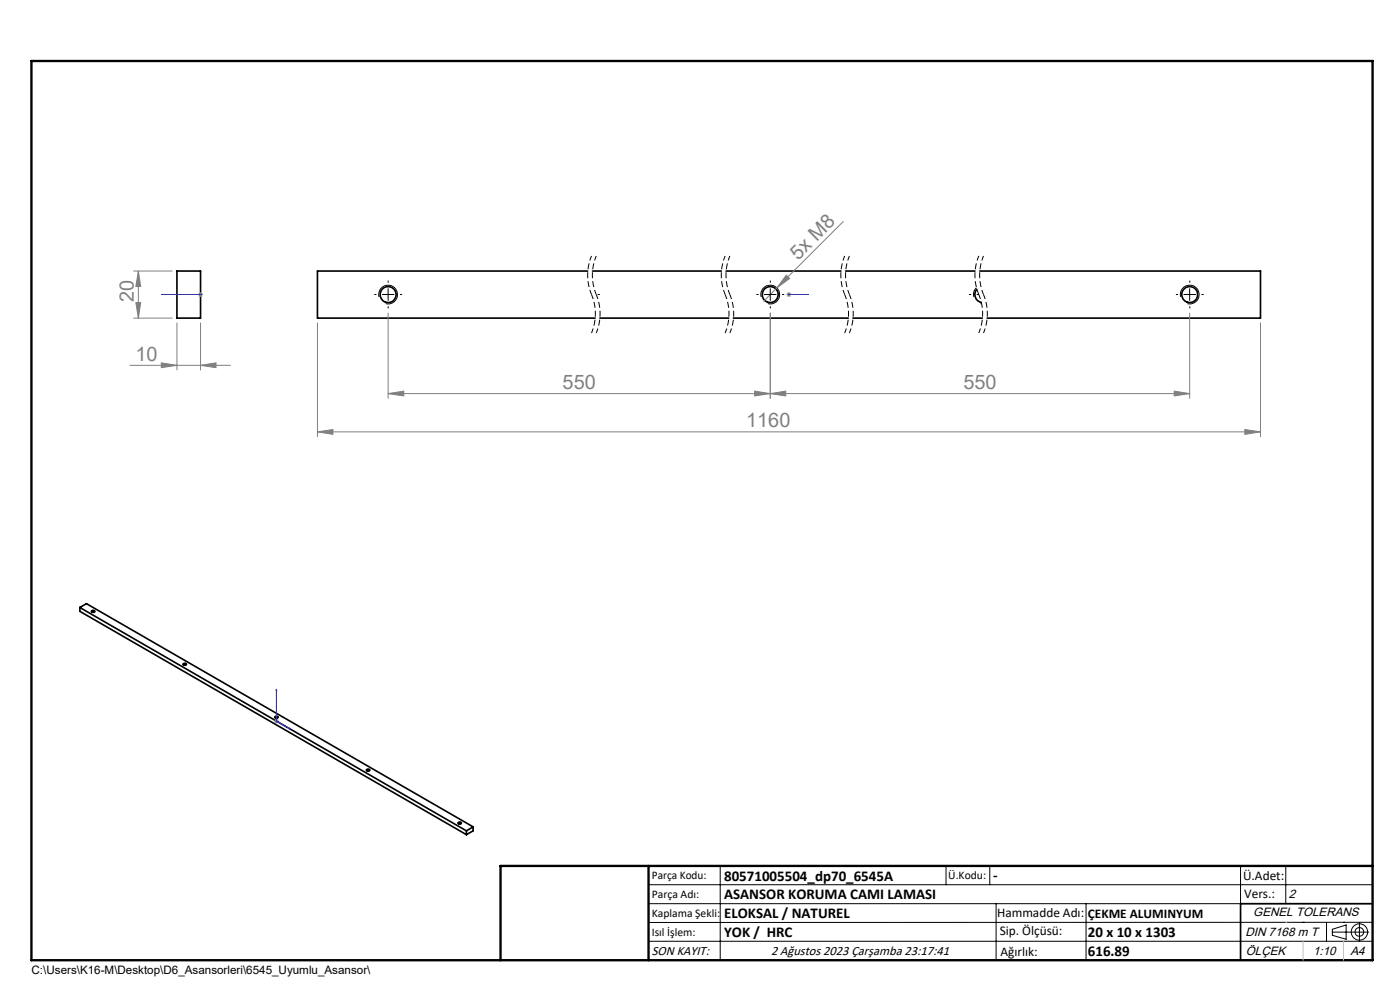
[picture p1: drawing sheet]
<svg xmlns="http://www.w3.org/2000/svg" width="297mm" height="210mm" viewBox="0 0 297 210" stroke-linecap="round" stroke-linejoin="round" font-family="sans-serif">
<g fill="none" stroke="#000" stroke-width=".35">
<path d="M37.5 57.5h5v10h-5zM124.7 57.5h-57.4v10h59M125.7 57.5h27.3M154 57.5h24.4M179.4 57.5h27.4M207.9 57.5h59.5v10h-58M127.2 67.5h27.4M155.6 67.5h24.4M180.9 67.5h27.5M207.2 61.4a1.69 1.69 0 0 0 .9 2.7M16.9 128.9l1.4-.9 82.1 47.4M16.9 128.9l82.1 47.3"/>
<path d="M16.9 128.9v.8l82.1 47.4M19.4 129.6h.1a.34 .34 0 0 1 .3-.1 .34 .34 0 0 1 .3 .2 .39 .39 0 0 1-.7-.1zM38.9 140.9v-.1a.29 .29 0 0 1 .4-.1 .29 .29 0 0 1 .1 .3 .33 .33 0 0 1-.3 .1 .33 .33 0 0 1-.2-.2zM58.3 152a.3 .3 0 0 1 .4-.1 .3 .3 0 0 1 .2 .4 .32 .32 0 0 1-.3 .1 .32 .32 0 0 1-.3-.4zM77.8 163.3l.1-.1a.29 .29 0 0 1 .3-.1 .29 .29 0 0 1 .2 .4 .33 .33 0 0 1-.4 .1 .33 .33 0 0 1-.2-.3zM97.2 174.5l.4-.1a.2 .2 0 0 1 .3 .2 .2 .2 0 0 1-.3 .2l-.4-.1zM99 176.2v.9M100.4 175.4l-1.4 .8M100.4 175.4v.8l-1.4 .9M291.2 191.7h-28v12"/>
<circle cx="82.3" cy="62.5" r="1.7"/>
<circle cx="163.4" cy="62.5" r="1.7"/>
<circle cx="252.4" cy="62.5" r="1.7"/>
</g>
<g fill="none" stroke="#000" stroke-width=".21" stroke-dasharray="1.3 .6" stroke-dashoffset=".2" stroke-linecap="butt">
<path d="M125.5 54.3a10.6 10.6 0 0 0 0 8.2M126.5 54.3a10.6 10.6 0 0 0 0 8.2M153.8 54.3a10.6 10.6 0 0 0 0 8.2M154.8 54.3a10.6 10.6 0 0 0 0 8.2M179.2 54.3a10.6 10.6 0 0 0 0 8.2M180.2 54.3a10.6 10.6 0 0 0 0 8.2M207.6 54.3a10.6 10.6 0 0 0 0 8.2M208.6 54.3a10.6 10.6 0 0 0 0 8.2M125.5 62.5a10.6 10.6 0 0 1 0 8.1M126.5 62.5a10.6 10.6 0 0 1 0 8.1M153.8 62.5a10.6 10.6 0 0 1 0 8.1M154.8 62.5a10.6 10.6 0 0 1 0 8.1"/>
<path d="M179.2 62.5a10.6 10.6 0 0 1 0 8.1M180.2 62.5a10.6 10.6 0 0 1 0 8.1M207.6 62.5a10.6 10.6 0 0 1 0 8.1M208.6 62.5a10.6 10.6 0 0 1 0 8.1"/>
</g>
<g fill="none" stroke="#000" stroke-width=".21">
<path d="M80.4 63a2 2 0 0 1 1.8-2.5 2 2 0 0 1 2.1 2.2 2 2 0 0 1-2.5 1.7M81.1 62.5h2.5M82.3 61.2v2.5M161.5 63a2 2 0 0 1 1.7-2.5 2 2 0 0 1 2.2 2.2 2 2 0 0 1-2.5 1.7M162.1 62.5h2.5M163.4 61.2v2.5M207.2 61.1a1.78 1.78 0 0 0-.6 1.9M207.3 62.5h.3M208 64.4h.2M250.5 63a1.99 1.99 0 0 1 1.7-2.5 1.99 1.99 0 0 1 2.2 2.2 1.99 1.99 0 0 1-2.5 1.7M251.1 62.5h2.5M252.4 61.2v2.5"/>
<path d="M19.4 129.6l.2-.1a.31 .31 0 0 1 .5 0 .31 .31 0 0 1 0 .4 .31 .31 0 0 1-.5 0l-.2-.1zM38.8 140.8a.36 .36 0 0 1 .5-.2 .36 .36 0 0 1 .2 .5h-.4l-.3-.1zM58.3 152l.5-.1a.25 .25 0 0 1 .2 .4 .25 .25 0 0 1-.4 .1l-.4-.2zM77.7 163.3a.39 .39 0 0 1 .4-.2 .39 .39 0 0 1 .3 .4l-.4 .1zM97.2 174.5a.36 .36 0 0 1 .4-.2 .36 .36 0 0 1 .2 .5h-.5zM137.6 187.7h153.6M137.6 191.7h153.6M137.6 199.7h153.6M152.8 183.7v20M200.7 183.7v4M210 183.7v4M211.3 191.7v12"/>
<path d="M230.4 191.7v12M263.2 183.7v20M272.8 183.7v8M276.4 195.6h.1M281.4 195.6v4.1M282.6 197.7h7.8M282.6 197.1l3-.9v3l-3-.8zM285 195.6h.1M288.4 195.8v3.8M291.2 195.6l-153.6 .1"/>
<circle cx="288.4" cy="197.7" r="1.74"/>
<circle cx="288.4" cy="197.7" r=".93"/>
</g>
<path d="M34.2 62.5h.4h-.4M34.2 62.5h8.3M42.4 62.5h.2zM42.5 62.5h.1M167.3 62.5h.2zM167.4 62.5h.1M167.4 62.5h4.1M171.5 62.5h-.4h.4M58.6 146.1v6.9l3 1.6M58.6 146.1l.1 .4h-.1zM61.3 154.4l.3 .2h-.3z" fill="none" stroke="#00f" stroke-width=".21"/>
<g fill="none" stroke="#808080" stroke-width=".21">
<path d="M28.3 57.5h8.2M29.4 57.5l.4 3.3h-1zM29.4 57.5v10M166.8 58.4l.7 .7-2.7 2zM178.9 47l-14.1 14.1M27.6 77.5h21.3M28.3 67.5h8.2M28.8 64.2h1l-.4 3.3zM34.2 77l3.3 .5-3.3 .5zM37.5 68.5v10M42 62.5h1M42.2 62.1l.7 .8"/>
<path d="M42.5 62v1M42.5 77.5l3.3-.5v1zM42.5 68.5v10M42.9 62.1l-.7 .8M67.3 68.5v24.1M82.3 66.4v18.1M163.4 66.4v18.1M164.8 61.1l-2.8 2.8M166.9 62.5h1M167 62.1l.7 .8M167.4 62v1M167.7 62.1l-.7 .8"/>
<path d="M252.4 66.4v18.1M267.4 68.5v24.1M67.3 91.6l3.3-.5v1zM67.3 91.6h200.1M82.3 83.5l3.4-.5v1zM82.3 83.5h170.1M160.1 83l3.3 .5-3.3 .5zM163.4 83.5l3.3-.5v1zM249.1 83l3.3 .5-3.3 .5zM264.1 91.1l3.3 .5-3.3 .5zM58.1 153h1.1M58.3 152.6l.7 .7"/>
<path d="M58.6 152.5v.9M59 152.6l-.7 .7"/>
</g>
<g fill="none" stroke="#000" stroke-width=".21" stroke-dasharray="15.2 1.3 1.3 1.3" stroke-linecap="butt">
<path d="M82.4 60v-.5M163.4 60v-.5M252.4 60v-.5M79.9 62.5h-.5M82.4 65v.4M84.9 62.5h.4M126.8 62.5h.4M160.9 62.5h-.4M163.4 65v.4M165.9 62.5h.5M206 62.5h-.4M249.9 62.5h-.4"/>
<path d="M252.4 65v.4M254.9 62.5h.5"/>
</g>
<path d="M106.2 203.7h185" fill="none" stroke="#000" stroke-width=".25"/>
<path d="M6.7 12.9h284.5v190.8h-284.5zM137.6 183.7v20M291.2 183.7h-185v20" fill="none" stroke="#000" stroke-width=".5"/>
<path d="M272.8 195.6h.1M276.4 199.7v4M285 199.7v4" fill="none" stroke="#c0c0c0" stroke-width=".21"/>
<g fill="#00f">
<path d="M171.1 62.5h.4zM167.3 62.5h.2z"/>
<path d="M42.4 62.5h.2zM34.2 62.5h.4z"/>
<path d="M61.3 154.4l.3 .2h-.3zM58.6 146.1l.1 .4h-.1z"/>
</g>
<g fill="#808080">
<path d="M166.8 58.4l.7 .7-2.7 2z"/>
<path d="M160.1 83l3.3 .5-3.3 .5zM82.3 83.5l3.4-.5v1z"/>
<path d="M163.4 83.5l3.3-.5v1zM249.1 83l3.3 .5-3.3 .5z"/>
<path d="M67.3 91.6l3.3-.5v1zM264.1 91.1l3.3 .5-3.3 .5z"/>
<path d="M28.8 64.2h1l-.4 3.3zM29.4 57.5l.4 3.3h-1z"/>
<path d="M34.2 77l3.3 .5-3.3 .5zM42.5 77.5l3.3-.5v1z"/>
</g>
<g font-size="4.2" fill="#808080">
<text x="169.3" y="55.3" transform="rotate(-45 169.3 55.3)">5x M8</text>
<text x="28.4" y="64" transform="rotate(-90 28.4 64)">20</text>
<text x="28.7" y="76.5">10</text>
<text x="119.4" y="82.5">550</text>
<text x="204.4" y="82.5">550</text>
<text x="158.3" y="90.7">1160</text>
</g>
<g font-size="3.2">
<text x="153.6" y="186.8">80571005504_dp70_6545A</text>
<text x="153.6" y="190.8">ASANSOR KORUMA CAMI LAMASI</text>
<text x="210.7" y="186.6">-</text>
<text x="153.6" y="194.8">ELOKSAL / NATUREL</text>
<text x="153.6" y="198.8">YOK / HRC</text>
<text x="230.8" y="198.7">20 x 10 x 1303</text>
<text x="230.8" y="202.8">616.89</text>
</g>
<g font-size="2.8">
<text x="263.7" y="186.7">Ü.Adet:</text>
<text x="263.9" y="190.5">Vers.:</text>
<text x="211.5" y="194.5">Hammadde Adı:</text>
<text x="230.8" y="194.7">ÇEKME ALUMINYUM</text>
<text x="138.3" y="202.6">SON KAYIT:</text>
<text x="163.6" y="202.6">2 Ağustos 2023 Çarşamba 23:17:41</text>
<text x="212.1" y="198.4">Sip. Ölçüsü:</text>
<text x="212.2" y="202.7">Ağırlık:</text>
</g>
<g font-size="2.6">
<text x="273.4" y="190.4">2</text>
<text x="265.9" y="194.4">GENEL TOLERANS</text>
<text x="264.2" y="198.5">DIN 7168 m T</text>
<text x="264.3" y="202.6">ÖLÇEK</text>
<text x="278.5" y="202.6">1:10</text>
<text x="286.5" y="202.6">A4</text>
</g>
<g font-size="2.5">
<text x="138.3" y="186.4">Parça Kodu:</text>
<text x="138.3" y="190.5">Parça Adı:</text>
<text x="201.2" y="186.5">Ü.Kodu:</text>
<text x="138.3" y="194.5">Kaplama Şekli:</text>
<text x="138.3" y="198.6">Isıl İşlem:</text>
<text x="6.7" y="206.7">C:\Users\K16-M\Desktop\D6_Asansorleri\6545_Uyumlu_Asansor\</text>
</g>
</svg>
